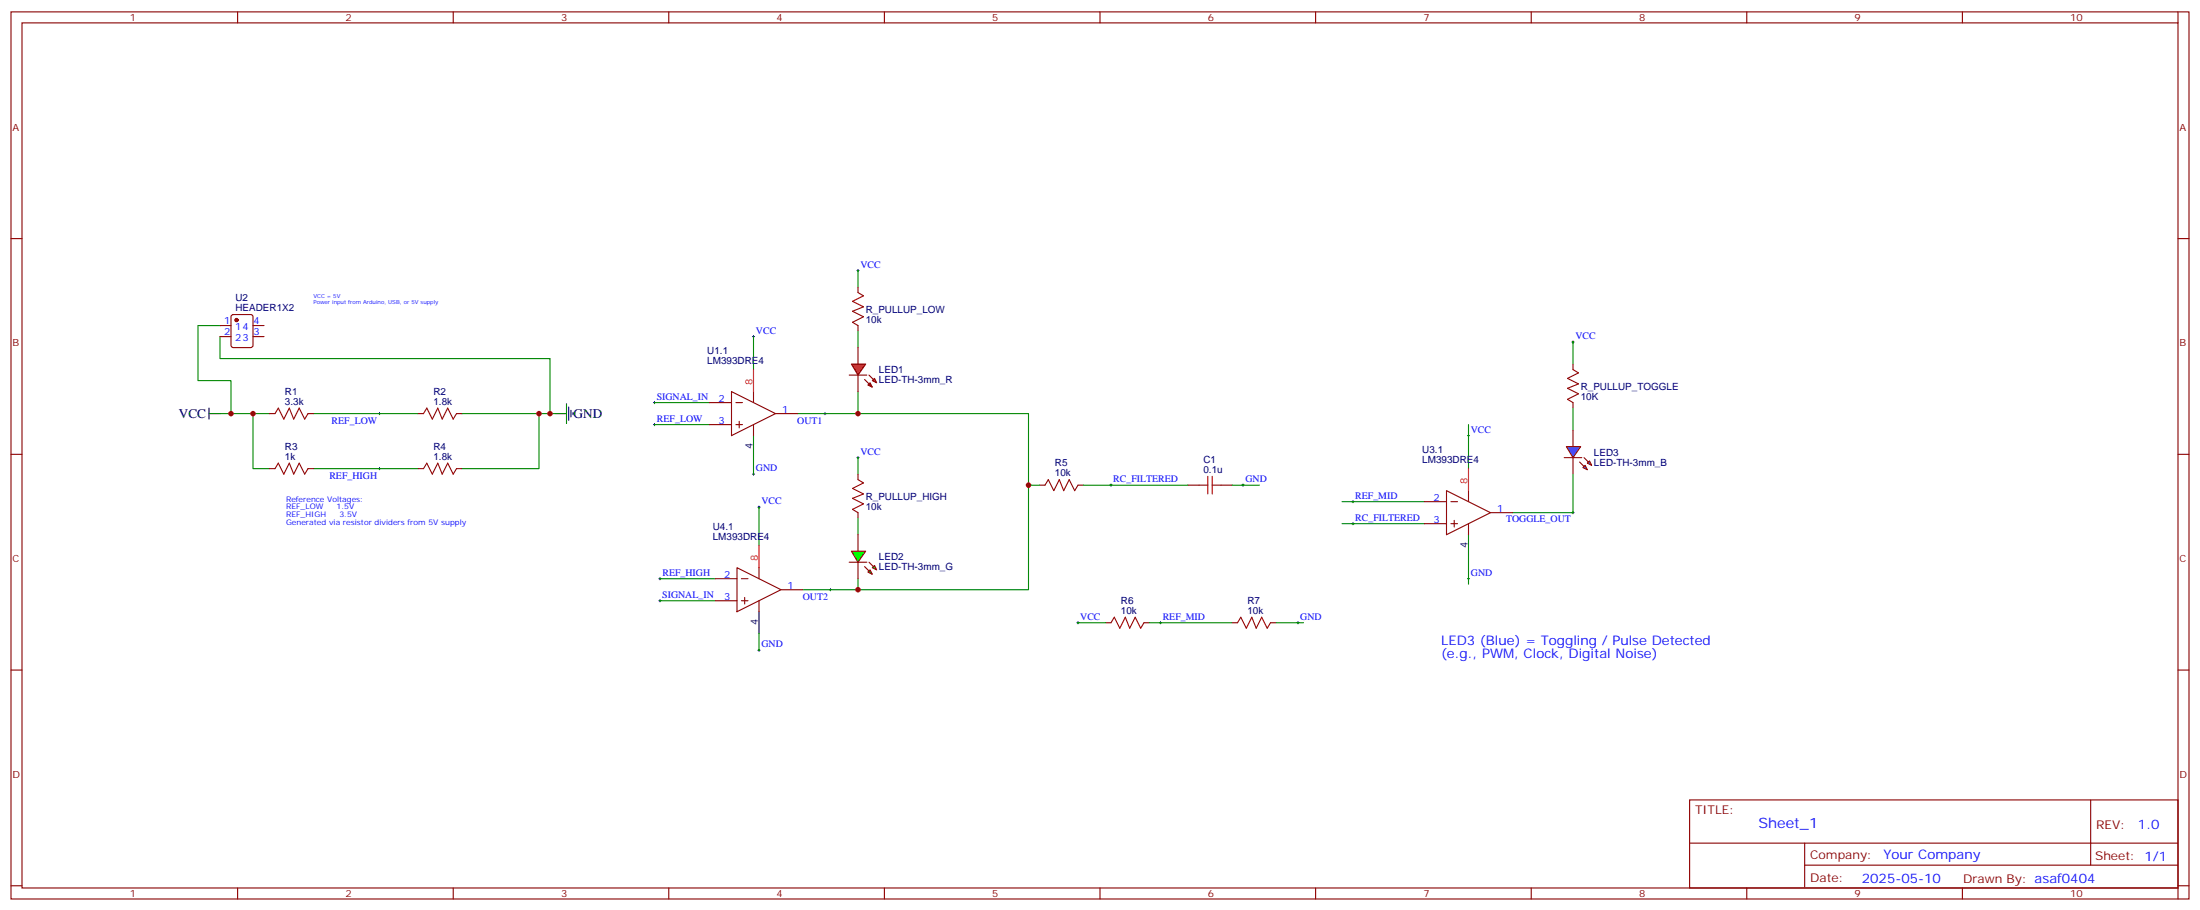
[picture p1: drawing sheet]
<svg xmlns="http://www.w3.org/2000/svg" width="706mm" height="292mm" viewBox="0 0 706 292" stroke-linecap="round" stroke-linejoin="round" font-family="sans-serif">
<g fill="none" stroke="#870000" stroke-width=".35">
<path d="M3.5 3.8h698.5v284.3h-698.5zM7.1 7.3h691.4v277.3h-691.4zM76.2 3.8v3.5M145.3 3.8v3.5M214.5 3.8v3.5M283.6 3.8v3.5M352.8 3.8v3.5M421.9 3.8v3.5M491.1 3.8v3.5M560.2 3.8v3.5M629.4 3.8v3.5M698.5 3.8v3.5"/>
<path d="M3.5 76.5h3.6M698.5 76.5h3.5M3.5 145.6h3.6M698.5 145.6h3.5M3.5 214.8h3.6M698.5 214.8h3.5M541.9 256.4h156.6v28.2h-156.6zM670.5 256.4v20.9M541.9 270.2h156.5M578.8 277.3h119.6M578.8 270.2v14.2M3.5 283.9h3.6"/>
<path d="M76.2 284.6v3.5M145.3 284.6v3.5M214.5 284.6v3.5M283.6 284.6v3.5M352.8 284.6v3.5M421.9 284.6v3.5M491.1 284.6v3.5M560.2 284.6v3.5M629.4 284.6v3.5M698.5 284.6v3.5M698.5 283.9h3.5"/>
</g>
<g fill="none" stroke="#000" stroke-width=".32">
<path d="M274.8 86.7h.7M275.2 86.4v.7M241.3 107.9h.7M241.7 107.5v.7M121.4 132.6h.7M121.7 132.2v.7M209.5 129h.8M209.5 136.1h.8M209.9 128.7v.7M209.9 135.7v.8M264.2 132.6h.7M264.6 132.2v.7"/>
<path d="M121.4 150.2h.7M121.7 149.9v.7M241.3 152h.7M241.7 151.6v.7M274.8 146.7h.7M275.2 146.3v.7M243.1 162.6h.7M243.4 162.2v.7M211.3 185.5h.7M211.3 192.5h.7M211.7 185.1v.7M211.7 192.2v.7"/>
<path d="M266 189h.7M266.3 188.7v.7M243.1 208.4h.7M243.4 208.1v.7"/>
</g>
<g fill="none" stroke="#008700" stroke-width=".35">
<path d="M275.2 86.7v5.3M241.7 107.9v10.6M275.2 106.1v5.3M70.6 132.6h15.8M81.1 132.6v17.6h5.3M100.5 132.6h33.6M148.2 132.6h30M172.9 132.6v17.6h-24.7M209.9 136.1h17.6M209.9 129h17.6M275.2 125.5v7.1h-19.4M100.5 150.2h33.6"/>
<path d="M241.7 146.7v5.3M275.2 146.7v5.3M243.4 162.6v12.3M275.2 166.1v5.3M211.7 185.5h17.6M211.7 192.5h17.6M275.2 185.5v3.5h-17.7M243.4 203.1v5.3"/>
</g>
<path d="M67 132.6h3.6M67 130.8v3.5M178.2 132.6h3.5M181.7 129.4v6.3M182.4 130.5v4.2M183.1 131.5v2.1M183.8 132.2v.7" fill="none" stroke="#000" stroke-width=".35"/>
<g fill="#f00" stroke="#870000" stroke-width=".35">
<path d="M273 116.7h4.6l-2.4 3.5z"/>
<path d="M272.3 120.2h5.7z"/>
</g>
<g fill="#870000" stroke="#870000" stroke-width=".35">
<path d="M278.7 120.2l1.4 1.4z"/>
<path d="M277.3 121.6l1.4 1.4z"/>
</g>
<g fill="#f00" stroke="#870000" stroke-width=".35">
<path d="M279.8 122l.7-.7 .7 1.4z"/>
<path d="M278.3 123.4l.7-.7 .8 1.4z"/>
</g>
<path d="M275.2 111.4v5.3M275.2 120.2v5.3" fill="none" stroke="#870000" stroke-width=".35"/>
<path d="M273 176.7h4.6l-2.4 3.5z" fill="#0f0" stroke="#870000" stroke-width=".35"/>
<path d="M272.3 180.2h5.7z" fill="#f00" stroke="#870000" stroke-width=".35"/>
<g fill="#870000" stroke="#870000" stroke-width=".35">
<path d="M278.7 180.2l1.4 1.4z"/>
<path d="M277.3 181.6l1.4 1.4z"/>
</g>
<g fill="#0f0" stroke="#870000" stroke-width=".35">
<path d="M279.8 182l.7-.7 .7 1.4z"/>
<path d="M278.3 183.4l.7-.7 .8 1.4z"/>
</g>
<g fill="none" stroke="#870000" stroke-width=".35">
<path d="M275.2 92v1.8M275.2 104.4v1.7M504.5 116.7v1.8M86.4 132.6h1.8M98.8 132.6h1.7M134.1 132.6h1.7M146.4 132.6h1.8M504.5 129v1.8M504.5 137.9v5.3M86.4 150.2h1.8M98.8 150.2h1.7M134.1 150.2h1.7"/>
<path d="M146.4 150.2h1.8M275.2 152v1.7M333.4 155.5h1.7M345.7 155.5h1.8M381 155.5h3.5M391.6 155.5h3.5M504.5 146.7v5.3M275.2 164.3v1.8M275.2 171.4v5.3M275.2 180.2v5.3M354.5 199.6h1.8M366.9 199.6h1.8"/>
<path d="M395.1 199.6h1.8M407.5 199.6h1.7"/>
</g>
<g fill="none" stroke="#a10000" stroke-width=".35">
<path d="M275.2 93.8l1.7 1-3.5 1.8 3.5 1.8-3.5 1.4 3.5 1.7-3.5 1.8 1.8 1.1M504.5 118.5l1.7 1-3.5 1.8 3.5 1.7-3.5 1.5 3.5 1.7-3.5 1.8 1.8 1M88.2 132.6l1.1-1.8 1.7 3.5 1.8-3.5 1.4 3.5 1.8-3.5 1.7 3.5 1.1-1.7M135.8 132.6l1.1-1.8 1.7 3.5 1.8-3.5 1.4 3.5 1.8-3.5 1.7 3.5 1.1-1.7M88.2 150.2l1.1-1.8 1.7 3.6 1.8-3.6 1.4 3.6 1.8-3.6 1.7 3.6 1.1-1.8M135.8 150.2l1.1-1.8 1.7 3.6 1.8-3.6 1.4 3.6 1.8-3.6 1.7 3.6 1.1-1.8M275.2 153.7l1.7 1.1-3.5 1.8 3.5 1.7-3.5 1.4 3.5 1.8-3.5 1.8 1.8 1M335.1 155.5l1.1-1.8 1.8 3.6 1.7-3.6 1.4 3.6 1.8-3.6 1.8 3.6 1-1.8M384.5 155.5h2.8M387.3 152.7v5.6M388.8 155.5h2.8M388.8 152.7v5.6"/>
<path d="M356.3 199.6l1.1-1.8 1.7 3.6 1.8-3.6 1.4 3.6 1.8-3.6 1.7 3.6 1.1-1.8M396.9 199.6l1-1.8 1.8 3.6 1.8-3.6 1.4 3.6 1.7-3.6 1.8 3.6 1.1-1.8"/>
</g>
<g fill="none" stroke="#008700" stroke-width=".35">
<path d="M70.6 104.4h-7.1v17.6h10.6v10.6M70.6 107.9v7h105.8v17.7M275.2 132.6h54.6v56.4h-54.6M471 136.1v14.1M329.8 155.5h3.6M347.5 155.5h33.5M395.1 155.5h8.8M430.4 160.8h26.4M430.4 167.9h26.4M471 178.4v8.9M345.7 199.6h8.8M368.7 199.6h26.4"/>
<path d="M409.2 199.6h8.8"/>
</g>
<g fill="none" stroke="#000" stroke-width=".32">
<path d="M470.6 139.6h.7M471 139.3v.7M356 155.5h.7M356.3 155.2v.7M398.3 155.5h.7M398.6 155.2v.7M433.6 160.8h.7M433.6 167.9h.7M433.9 160.4v.7M433.9 167.5v.7M345.4 199.6h.7M345.7 199.2v.8"/>
<path d="M371.8 199.6h.7M372.2 199.2v.8M415.9 199.6h.7M416.3 199.2v.8M470.6 185.5h.7M471 185.1v.7"/>
</g>
<g fill="#09f" stroke="#870000" stroke-width=".35">
<path d="M508.4 149.2l.7 1.4-1.5-.7z"/>
<path d="M509.1 148.4l.7-.7 .7 1.5z"/>
</g>
<g fill="#870000" stroke="#870000" stroke-width=".35">
<path d="M506.6 148.1l1.4 1.4z"/>
<path d="M508 146.7l1.4 1.4z"/>
</g>
<path d="M501.6 146.7h5.7z" fill="#f00" stroke="#870000" stroke-width=".35"/>
<path d="M502.4 143.2h4.5l-2.4 3.5z" fill="#09f" stroke="#870000" stroke-width=".35"/>
<path d="M504.1 109.6h.7M504.5 109.3v.7M504.1 164.3h.7M504.5 164v.7" fill="none" stroke="#000" stroke-width=".32"/>
<path d="M504.5 109.6v7.1M504.5 130.8v7.1M504.5 152v12.3h-19.4" fill="none" stroke="#008700" stroke-width=".35"/>
<g fill="#c00">
<circle cx="81.1" cy="132.6" r=".88"/>
<circle cx="172.9" cy="132.6" r=".88"/>
<circle cx="74.1" cy="132.6" r=".88"/>
<circle cx="176.4" cy="132.6" r=".88"/>
<circle cx="275.2" cy="189" r=".88"/>
<circle cx="275.2" cy="132.6" r=".88"/>
<circle cx="329.8" cy="155.5" r=".88"/>
</g>
<g fill="none" stroke="#870000" stroke-width=".35">
<path d="M70.6 104.4h3.5M70.6 107.9h3.5M74.3 101l.5-.2h5.6l.7 .5v9.4l-.4 .7h-5.9l-.7-.5v-9.4zM81.1 104.4h3.6M81.1 107.9h3.6M227.5 129h7.1M227.5 136.1h7.1M234.6 125.5l14.1 7.1-14.1 7zM236 129h2.1M236 136.1h2.1M237.1 135v2.2M241.7 125.5v3.5"/>
<path d="M241.7 136.1v3.5M248.7 132.6h7.1M463.9 157.3l14.1 7-14.1 7.1zM471 157.3v3.5M456.8 160.8h7.1M456.8 167.9h7.1M465.3 160.8h2.1M465.3 167.9h2.1M466.4 166.8v2.1M471 167.9v3.5M478 164.3h7.1M229.3 185.5h7.1"/>
<path d="M229.3 192.5h7.1M236.4 182l14.1 7-14.1 7.1zM237.8 185.5h2.1M237.8 192.5h2.1M238.8 191.5v2.1M243.4 182v3.5M243.4 192.5v3.6M250.5 189h7"/>
</g>
<path d="M241.7 139.6v7.1M471 171.4v7M243.4 196.1v7" fill="none" stroke="#000" stroke-width=".35"/>
<path d="M241.7 118.5v7M471 150.2v7.1M243.4 174.9v7.1" fill="none" stroke="#f00" stroke-width=".35"/>
<circle cx="75.8" cy="102.6" r=".53" fill="#870000" stroke="#870000" stroke-width=".35"/>
<text font-size="4.6" fill="#00f" x="564" y="265.4">Sheet_1</text>
<g font-size="4.2">
<text x="57.4" y="134">VCC</text>
<text x="184" y="134">GND</text>
</g>
<g font-size="4.2" fill="#00f">
<text x="462.1" y="206.7">LED3 (Blue) = Toggling / Pulse Detected</text>
<text x="462.1" y="210.9">(e.g., PWM, Clock, Digital Noise)</text>
<text x="685.7" y="265.7">1.0</text>
<text x="604" y="275.2">Your Company</text>
<text x="597.1" y="283">2025-05-10</text>
</g>
<g font-size="3.9" fill="#800">
<text x="543.6" y="261">TITLE:</text>
<text x="672.3" y="265.7">REV:</text>
<text x="580.5" y="275.2">Company:</text>
<text x="671.9" y="275.8">Sheet: 1/1</text>
<text x="580.5" y="282.9">Date:</text>
<text x="629.6" y="282.9">Drawn By: asaf0404</text>
</g>
<g font-size="3.2" fill="#800">
<text x="41.6" y="6.8">1</text>
<text x="110.8" y="6.8">2</text>
<text x="179.9" y="6.8">3</text>
<text x="249.1" y="6.8">4</text>
<text x="318.2" y="6.8">5</text>
<text x="387.3" y="6.8">6</text>
<text x="456.5" y="6.8">7</text>
<text x="525.6" y="6.8">8</text>
<text x="594.8" y="6.8">9</text>
<text x="663.9" y="6.8">10</text>
<text x="4.1" y="41.9">A</text>
<text x="699" y="41.9">A</text>
<text x="4.1" y="111.1">B</text>
<text x="699" y="111.1">B</text>
<text x="4.1" y="180.2">C</text>
<text x="699" y="180.2">C</text>
<text x="4.1" y="249.3">D</text>
<text x="699" y="249.3">D</text>
<text x="41.6" y="287.6">1</text>
<text x="110.8" y="287.6">2</text>
<text x="179.9" y="287.6">3</text>
<text x="249.1" y="287.6">4</text>
<text x="318.2" y="287.6">5</text>
<text x="387.3" y="287.6">6</text>
<text x="456.5" y="287.6">7</text>
<text x="525.6" y="287.6">8</text>
<text x="594.8" y="287.6">9</text>
<text x="663.9" y="287.6">10</text>
</g>
<g font-size="3.2" fill="#00f">
<text x="276" y="85.8">VCC</text>
<text x="71.9" y="104">1</text>
<text x="71.9" y="107.5">2</text>
<text x="75.4" y="105.8">14</text>
<text x="81.3" y="107.5">3</text>
<text x="81.3" y="104">4</text>
<text x="242.5" y="106.9">VCC</text>
<text x="75.4" y="109.3">23</text>
<text x="505.3" y="108.7">VCC</text>
<text x="210.6" y="128.2">SIGNAL_IN</text>
<text x="230.5" y="128.7">2</text>
<text x="106.3" y="135.7">REF_LOW</text>
<text x="210.7" y="135.1">REF_LOW</text>
<text x="230.5" y="135.7">3</text>
<text x="250.8" y="132.2">1</text>
<text x="255.7" y="135.7">OUT1</text>
<text x="471.7" y="138.7">VCC</text>
<text x="276" y="145.7">VCC</text>
<text x="105.6" y="153.4">REF_HIGH</text>
<text x="242.5" y="151">GND</text>
<text x="357" y="154.6">RC_FILTERED</text>
<text x="399.4" y="154.6">GND</text>
<text x="244.2" y="161.6">VCC</text>
<text x="434.6" y="159.9">REF_MID</text>
<text x="459.8" y="160.4">2</text>
<text x="434.6" y="167">RC_FILTERED</text>
<text x="459.8" y="167.5">3</text>
<text x="480.1" y="164">1</text>
<text x="483" y="167.4">TOGGLE_OUT</text>
<text x="212.4" y="184.5">REF_HIGH</text>
<text x="232.2" y="185.1">2</text>
<text x="471.8" y="184.5">GND</text>
<text x="212.4" y="191.7">SIGNAL_IN</text>
<text x="252.6" y="188.7">1</text>
<text x="232.2" y="192.2">3</text>
<text x="257.5" y="192.2">OUT2</text>
<text x="346.4" y="198.7">VCC</text>
<text x="372.9" y="198.7">REF_MID</text>
<text x="417" y="198.7">GND</text>
<text x="244.2" y="207.5">GND</text>
</g>
<g font-size="3.2" fill="#000080">
<text x="75.5" y="99.7">HEADER1X2</text>
<text x="75.5" y="96.4">U2</text>
<text x="277.6" y="100.2">R_PULLUP_LOW</text>
<text x="277.6" y="103.4">10k</text>
<text x="226.8" y="113.5">U1.1</text>
<text x="226.8" y="116.7">LM393DRE4</text>
<text x="281.9" y="119.6">LED1</text>
<text x="281.9" y="122.8">LED-TH-3mm_R</text>
<text x="506.9" y="124.9">R_PULLUP_TOGGLE</text>
<text x="91.4" y="129.8">3.3k</text>
<text x="91.4" y="126.5">R1</text>
<text x="139" y="129.8">1.8k</text>
<text x="139" y="126.5">R2</text>
<text x="506.9" y="128.1">10K</text>
<text x="91.4" y="147.4">1k</text>
<text x="91.4" y="144.2">R3</text>
<text x="139" y="147.4">1.8k</text>
<text x="139" y="144.2">R4</text>
<text x="338.3" y="149.5">R5</text>
<text x="385.9" y="148.4">C1</text>
<text x="456.1" y="148.4">LM393DRE4</text>
<text x="456.1" y="145.3">U3.1</text>
<text x="511.2" y="149.2">LED-TH-3mm_B</text>
<text x="511.2" y="146.1">LED3</text>
<text x="338.3" y="152.7">10k</text>
<text x="385.9" y="151.6">0.1u</text>
<text x="277.6" y="160.2">R_PULLUP_HIGH</text>
<text x="277.6" y="163.4">10k</text>
<text x="228.6" y="173.1">LM393DRE4</text>
<text x="228.6" y="170">U4.1</text>
<text x="281.9" y="179.6">LED2</text>
<text x="281.9" y="182.8">LED-TH-3mm_G</text>
<text x="359.5" y="196.8">10k</text>
<text x="359.5" y="193.6">R6</text>
<text x="400.1" y="196.8">10k</text>
<text x="400.1" y="193.6">R7</text>
</g>
<g font-size="3.2" fill="#f00">
<text x="241.3" y="123.4" transform="rotate(-90 241.3 123.4)">8</text>
<text x="470.6" y="155.2" transform="rotate(-90 470.6 155.2)">8</text>
<text x="243.1" y="179.8" transform="rotate(-90 243.1 179.8)">8</text>
</g>
<g font-size="3.2">
<text x="241.3" y="143.8" transform="rotate(-90 241.3 143.8)">4</text>
<text x="470.6" y="175.5" transform="rotate(-90 470.6 175.5)">4</text>
<text x="243.1" y="200.2" transform="rotate(-90 243.1 200.2)">4</text>
</g>
<g font-size="2.5" fill="#00f">
<text x="91.7" y="160.8">Reference Voltages:</text>
<text x="91.7" y="163.3">REF_LOW</text>
<text x="91.7" y="165.7">REF_HIGH</text>
<text x="107.9" y="163.3">1.5V</text>
<text x="108.8" y="165.7">3.5V</text>
<text x="91.7" y="168.2">Generated via resistor dividers from 5V supply</text>
</g>
<g font-size="1.8" fill="#00f">
<text x="100.5" y="95.5">VCC = 5V</text>
<text x="100.5" y="97.3">Power input from Arduino, USB, or 5V supply</text>
</g>
</svg>
